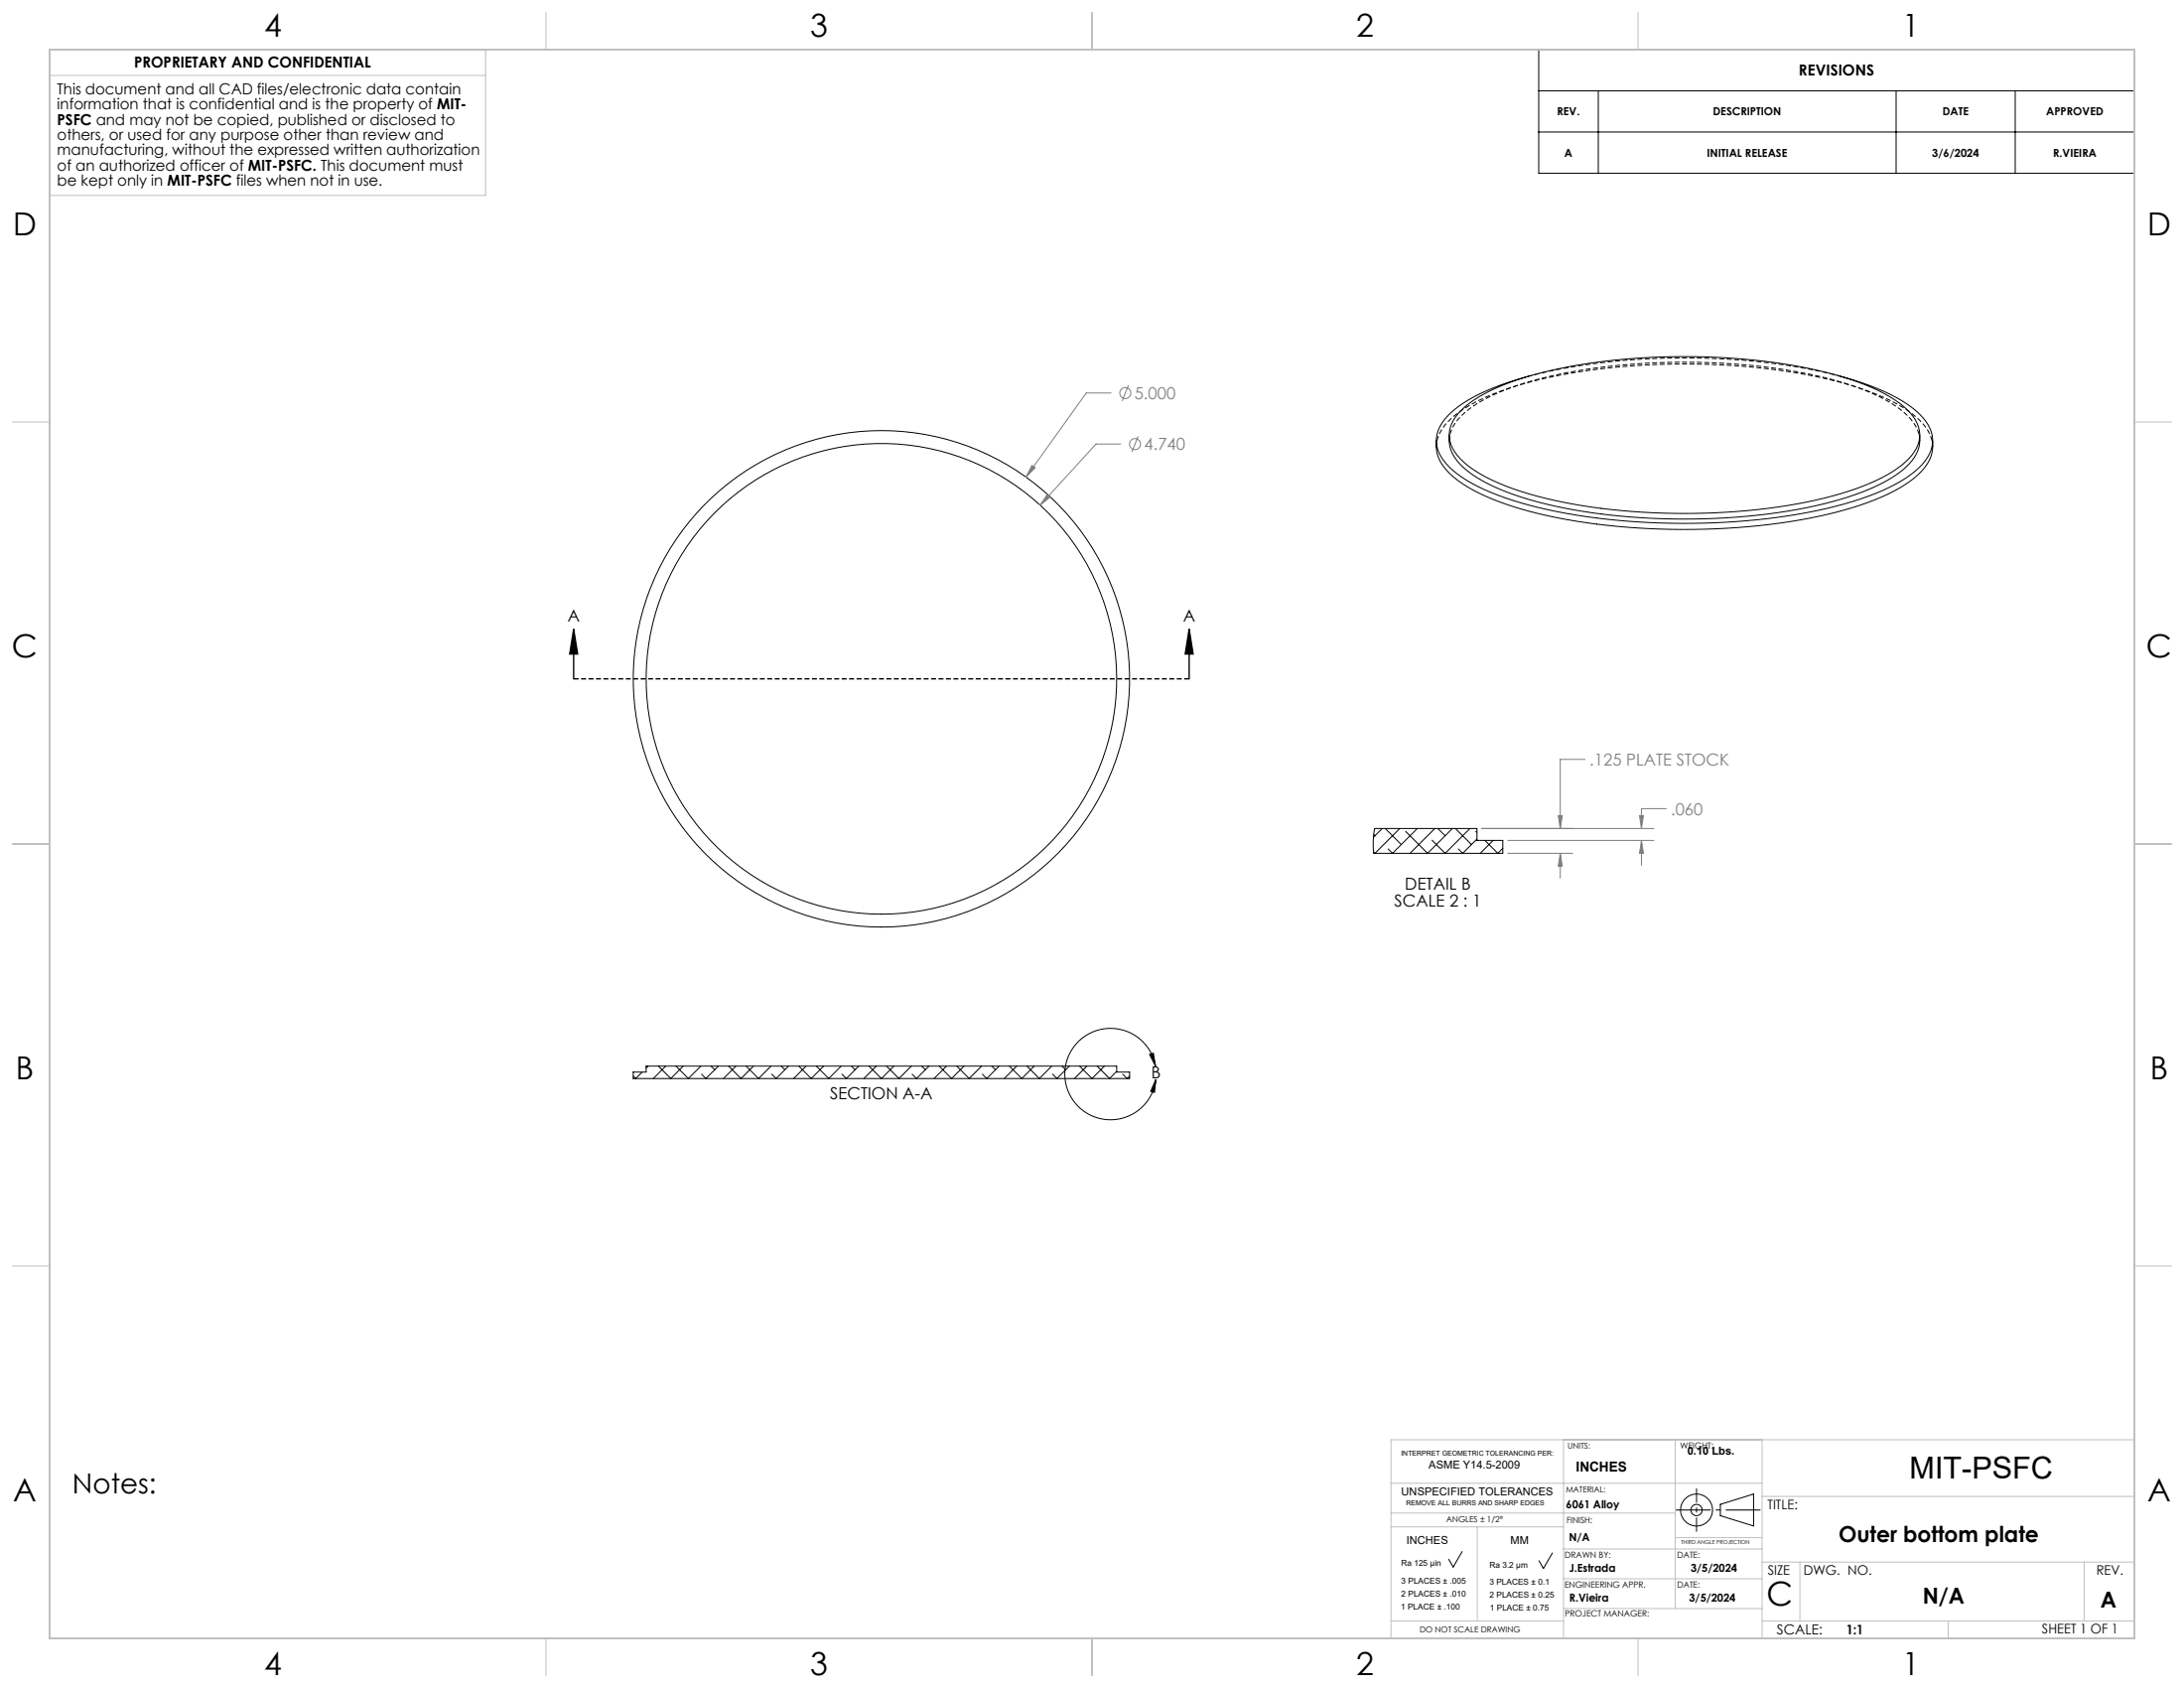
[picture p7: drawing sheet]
<svg xmlns="http://www.w3.org/2000/svg" width="559mm" height="432mm" viewBox="0 0 559 432" stroke-linecap="round" stroke-linejoin="round" font-family="sans-serif">
<g fill="none" stroke="#000" stroke-width=".25">
<path d="M393.7 12.7h152.4v31.6h-152.4zM393.7 23.2h152.4M393.7 33.8h152.4M408.9 23.2v21.1M485.1 23.2v21.1M515.6 23.2v21.1M391.3 96.2a52.6 52.6 0 0 0-19.2 8.6 10.7 10.7 0 0 0-4.6 8.2 10.6 10.6 0 0 0 4.3 7.3 51.2 51.2 0 0 0 19.7 9 172.5 172.5 0 0 0 78.2 .2 53.5 53.5 0 0 0 20.2-8.9 10.7 10.7 0 0 0 4.6-8.2 10.6 10.6 0 0 0-4.3-7.3 51 51 0 0 0-19.5-8.9M367.5 112.7a10.1 10.1 0 0 0 4.3 9.2 51.2 51.2 0 0 0 19.7 9 172.5 172.5 0 0 0 78.2 .1 53.5 53.5 0 0 0 20.2-8.8 10.4 10.4 0 0 0 4.6-9.5M370.8 111.3a9.3 9.3 0 0 0 3.7 8.3 46.7 46.7 0 0 0 18.7 8.7 162.8 162.8 0 0 0 75.6 0 46.6 46.6 0 0 0 18.7-8.7 9.5 9.5 0 0 0 3.7-8.3M374 104.8a39.6 39.6 0 0 1 16.1-8.3 154.2 154.2 0 0 1 53-4.9 112.1 112.1 0 0 1 36 7.6 23.4 23.4 0 0 1 11 8.2 7.7 7.7 0 0 1-1.7 9.9 35 35 0 0 1-13.6 7.8 140 140 0 0 1-46.5 6.2 136.6 136.6 0 0 1-41-6.2 35.1 35.1 0 0 1-13.7-7.8 7.9 7.9 0 0 1-.4-11.6zM351.5 213.5l.3 .3M351.7 211.9h26.2v3.1h6.6v3.3h-33l-.1-3.2z"/>
<path d="M353.7 211.9l-2.3 2.3M354.4 211.9l4.1 4.1M358.1 211.9l-6.3 6.4-.4-.4M362.6 211.9l-6.3 6.4-1.1-1.1M367.1 211.9l-6.3 6.4M367.9 211.9l1.9 1.9M371.6 211.9l-6.3 6.4-5.6-5.6M372.4 211.9l4.1 4.1M376.1 211.9l-6.3 6.4-3.4-3.4M377.6 212.7l.3 .3M377.9 214.6l-3.7 3.7-1.1-1.1M379.9 215l3.3 3.3 1.3-1.3"/>
<path d="M382 215l-3.3 3.3M384.4 215l.1 .1M162 274.2h3.3v-1.5h120.4v1.5h3.3v1.7h-127zM164.3 274.2l-1.6 1.7-.7-.6M165.8 272.7l-.5 .5M168.5 272.7l3.1 3.2 3.2-3.2M170.3 272.7l-3.2 3.2M173 272.7l3.1 3.2 3.2-3.2M181.9 272.7l1 1M183.8 272.7l-3.2 3.2-1.1-1.1M186.4 272.7l3.2 3.2 3.2-3.2M188.3 272.7l-3.2 3.2"/>
<path d="M190.9 272.7l3.2 3.2 3.2-3.2M199.9 272.7l.9 1M201.8 272.7l-3.2 3.2-1.1-1.1M204.4 272.7l3.2 3.2 3.1-3.2M206.2 272.7l-3.1 3.2M208.9 272.7l3.1 3.2 3.2-3.2M217.9 272.7l.9 1M219.7 272.7l-3.2 3.2-1.1-1.1M222.3 272.7l3.2 3.2 3.2-3.2M224.2 272.7l-3.2 3.2M226.8 272.7l3.2 3.2 3.2-3.2M235.8 272.7l.9 1"/>
<path d="M237.7 272.7l-3.2 3.2-1.1-1.1M240.3 272.7l3.2 3.2 3.2-3.2M242.2 272.7l-3.2 3.2M244.8 272.7l3.2 3.2 3.1-3.2M253.8 272.7l.9 1M255.6 272.7l-3.1 3.2-1.2-1.1M258.3 272.7l3.1 3.2 3.2-3.2M260.1 272.7l-3.1 3.2M262.8 272.7l3.1 3.2 3.2-3.2M271.7 272.7l1 1M273.6 272.7l-3.2 3.2-1.1-1.1M276.2 272.7l3.2 3.2 3.2-3.2"/>
<path d="M278.1 272.7l-3.2 3.2M280.7 272.7l3.2 3.2 1.8-1.8M287.3 274.8l1.1 1.1 .6-.6M294.1 269.7l1-.3 .5 3.3zM295.6 272.7a11.7 11.7 0 0 0-18.1-7.6 11.7 11.7 0 0 0 .6 19.7 11.7 11.7 0 0 0 17.6-8.7M295.7 276.1l-.3 3.3-1-.2zM374.1 396.9l-2.3 4-1.1-2M397.2 397.3l-2.3 3.9-1.1-2M440.2 384.8l8.5-2.6v8.2l-8.5-2.7z"/>
<circle cx="225.5" cy="173.7" r="60.2"/>
<circle cx="225.5" cy="173.7" r="63.5"/>
<circle cx="434.1" cy="386.3" r="4.1"/>
<circle cx="434.1" cy="386.3" r="1.44"/>
</g>
<path d="M470.7 96.2a173.7 173.7 0 0 0-69-2.3l-10.4 2.3" fill="none" stroke="#000" stroke-width=".25" stroke-dasharray="1.3 .6" stroke-dashoffset=".5" stroke-linecap="butt"/>
<path d="M494.5 114.3a10 10 0 0 0-4.3-7.7 51.2 51.2 0 0 0-19.7-8.9 172.5 172.5 0 0 0-78.3-.2 53.5 53.5 0 0 0-20.1 8.9 10.8 10.8 0 0 0-4.6 7.9" fill="none" stroke="#000" stroke-width=".25" stroke-dasharray="1.3 .6" stroke-dashoffset=".4" stroke-linecap="butt"/>
<path d="M491.2 112.7a9.5 9.5 0 0 0-4.1-7.3 50 50 0 0 0-19.4-8.6 163.9 163.9 0 0 0-73.4 0 49.9 49.9 0 0 0-19.4 8.6 10 10 0 0 0-4.1 7.3" fill="none" stroke="#000" stroke-width=".25" stroke-dasharray="1.3 .6" stroke-dashoffset=".3" stroke-linecap="butt"/>
<g fill="none" stroke="#808080" stroke-width=".25">
<path d="M288.7 98.5l-1.6 4.1M264 119.1l.9 .6-2.4 2.3zM284.3 100.5h-6.4l-15.4 21.5M286.8 113.6h-6.4l-14.3 15.6M291.2 111.6l-1.6 4M268 126.4l.7 .7-2.6 2.1zM405.6 194.3h-6.4v17.6M379.2 211.9h44M385.8 218.3h16.6M385.8 215h37.4M398.7 208.6h1l-.5 3.3zM399.2 218.3l.5 3.3h-1z"/>
<path d="M399.2 218.3v6.3M419.5 208.6h1l-.5 3.3zM420 215l.5 3.3h-1zM420 215v6.3M426.3 206.9h-6.3v5"/>
<circle cx="287.9" cy="100.5" r="1.41"/>
<circle cx="290.4" cy="113.6" r="1.41"/>
</g>
<path d="M146.8 161l1 6.3h-2zM146.8 161v12.7M304.3 161l1 6.3h-2.1zM304.3 161v12.7" fill="none" stroke="#000" stroke-width=".35"/>
<path d="M304.3 173.7h-157.5" fill="none" stroke="#000" stroke-width=".35" stroke-dasharray="1.3 .6" stroke-linecap="butt"/>
<path d="M428.8 386.3h21.7" fill="none" stroke="#000" stroke-width=".25" stroke-dasharray="15.2 1.3 1.3 1.3" stroke-dashoffset="6.3" stroke-linecap="butt"/>
<path d="M434.1 380.7v11.1" fill="none" stroke="#000" stroke-width=".25" stroke-dasharray="15.2 1.3 1.3 1.3" stroke-dashoffset="11.6" stroke-linecap="butt"/>
<g fill="none" stroke="#c0c0c0" stroke-width=".25">
<path d="M12.8 19.3h111.4M12.8 12.9h111.4v37.1h-111.4zM139.7 3.2v9.5M279.4 3.2v9.5M419.1 3.2v9.5M3.2 107.9h9.5M546.1 107.9h9.5M3.2 215.9h9.5M546.1 215.9h9.5M3.2 323.8h9.5M546.1 323.8h9.5M355.9 379.4h94.9"/>
<path d="M400 368.3v50.8M428.6 368.3v43.2M450.8 368.3v50.8M546.1 368.3h-190.2v50.8M355.9 390.6h44.1M355.9 387h72.7M378 390.6v24.1M400 396.2h50.8M428.6 393.3h22.2M450.8 399.6h95.3M450.8 382.8h95.3M460.5 399.6v15.1"/>
<path d="M533.3 399.6v15.1M139.7 419.1v9.5M279.4 419.1v9.5M355.9 414.7h44.1M400 403.9h50.8M400 411.5h50.8M419.1 419.1v9.5M450.8 414.7h95.3M498.5 414.7v4.4"/>
</g>
<path d="M12.7 12.7h533.4v406.4h-533.4z" fill="none" stroke="#c0c0c0" stroke-width=".5"/>
<g fill="#000">
<path d="M304.3 161l1 6.3h-2.1zM146.8 161l1 6.3h-2z"/>
<path d="M294.1 269.7l1-.3 .5 3.3zM295.7 276.1l-.3 3.3-1-.2z"/>
</g>
<path d="M264 119.1l-1.5 2.9 2.4-2.3zM268 126.4l-1.9 2.8 2.6-2.1zM398.7 208.6h1l-.5 3.3zM399.2 218.3l.5 3.3h-1zM419.5 208.6h1l-.5 3.3zM420 215l.5 3.3h-1z" fill="#808080"/>
<text font-size="8.5" x="452" y="410.7">C</text>
<g font-size="8.1">
<text x="67.6" y="9.3">4</text>
<text x="207.3" y="9.3">3</text>
<text x="347" y="9.3">2</text>
<text x="486.7" y="9.3">1</text>
<text x="3.3" y="60.1">D</text>
<text x="549.4" y="60.1">D</text>
<text x="3" y="168">C</text>
<text x="549.1" y="168">C</text>
<text x="4" y="276">B</text>
<text x="550.1" y="276">B</text>
<text x="3.3" y="383.9">A</text>
<text x="549.4" y="383.9">A</text>
<text x="67.6" y="428.4">4</text>
<text x="207.3" y="428.4">3</text>
<text x="347" y="428.4">2</text>
<text x="486.7" y="428.4">1</text>
</g>
<text font-size="7.8" x="488.6" y="378.1">MIT-PSFC</text>
<text font-size="7.1" fill="#010000" x="18.5" y="382.1">Notes:</text>
<g font-size="5.6">
<text x="470.4" y="394.3">Outer bottom plate</text>
<text x="491.9" y="410.2">N/A</text>
<text x="537.4" y="411.3">A</text>
</g>
<g font-size="4.2" fill="#808080">
<text x="290.3" y="102.1">5.000</text>
<text x="292.7" y="115.2">4.740</text>
<text x="406.7" y="195.9">.125 PLATE STOCK</text>
<text x="427.5" y="208.5">.060</text>
</g>
<g font-size="4.2">
<text x="145.2" y="159.1">A</text>
<text x="302.7" y="159.1">A</text>
<text x="359.5" y="227.7">DETAIL B</text>
<text x="356.8" y="231.9">SCALE 2 : 1</text>
<text x="294.6" y="276">B</text>
<text x="212.4" y="281.1">SECTION A-A</text>
</g>
<g font-size="3.9">
<text x="34.3" y="17.3">PROPRIETARY AND CONFIDENTIAL</text>
<text x="460.2" y="19.4">REVISIONS</text>
<text x="14.6" y="24.2">This document and all CAD files/electronic data contain</text>
<text x="14.6" y="28.1">information that is confidential and is the property of MIT-</text>
<text x="14.6" y="31.9">PSFC and may not be copied, published or disclosed to</text>
<text x="14.6" y="35.8">others, or used for any purpose other than review and</text>
<text x="14.6" y="39.7">manufacturing, without the expressed written authorization</text>
<text x="14.6" y="43.6">of an authorized officer of MIT-PSFC. This document must</text>
<text x="14.6" y="47.5">be kept only in MIT-PSFC files when not in use.</text>
</g>
<g font-size="3.5">
<text x="403.2" y="376.3">INCHES</text>
<text x="454.6" y="418.1">SCALE:</text>
</g>
<g font-size="3.4">
<text x="452.3" y="386.1">TITLE:</text>
<text x="452.3" y="402.9">SIZE</text>
<text x="461.4" y="402.9">DWG. NO.</text>
<text x="536.4" y="402.9">REV.</text>
<text x="472.4" y="418.1">1:1</text>
<text x="522.5" y="417.8">SHEET 1 OF 1</text>
</g>
<g font-size="2.8">
<text x="398.4" y="29.6">REV.</text>
<text x="438.3" y="29.6">DESCRIPTION</text>
<text x="497" y="29.6">DATE</text>
<text x="523.5" y="29.6">APPROVED</text>
<text x="400.3" y="40.1">A</text>
<text x="436.7" y="40.1">INITIAL RELEASE</text>
<text x="494.3" y="40.1">3/6/2024</text>
<text x="525.3" y="40.1">R.VIEIRA</text>
<text x="365.6" y="375.7">ASME Y14.5-2009</text>
<text x="431.8" y="372">0.10 Lbs.</text>
<text x="358.6" y="382.5">UNSPECIFIED TOLERANCES</text>
<text x="400.7" y="385.8">6061 Alloy</text>
<text x="359.9" y="395">INCHES</text>
<text x="386.4" y="395">MM</text>
<text x="401.4" y="394.3">N/A</text>
<text x="401.5" y="402.2">J.Estrada</text>
<text x="432.6" y="402.2">3/5/2024</text>
<text x="401.5" y="409.7">R.Vieira</text>
<text x="432.2" y="409.7">3/5/2024</text>
</g>
<g font-size="2.2">
<text x="429.9" y="370.7">WEIGHT:</text>
<text x="400.8" y="389.7">FINISH:</text>
<text x="400.3" y="398.4">DRAWN BY:</text>
<text x="429.1" y="398.4">DATE:</text>
<text x="400.3" y="406.1">ENGINEERING APPR.</text>
<text x="429.1" y="406.1">DATE:</text>
<text x="400.4" y="413.6">PROJECT MANAGER:</text>
</g>
<g font-size="2.1">
<text x="401.1" y="370.7">UNITS:</text>
<text x="400.7" y="381.8">MATERIAL:</text>
<text x="370" y="389.3">ANGLES ± 1/2°</text>
<text x="358.5" y="400.6">Ra 125 µin</text>
<text x="381.1" y="401">Ra 3.2 µm</text>
<text x="358.5" y="405.1">3 PLACES ± .005</text>
<text x="381.1" y="405.3">3 PLACES ± 0.1</text>
<text x="358.4" y="411.7">1 PLACE ± .100</text>
<text x="358.5" y="408.4">2 PLACES ± .010</text>
<text x="381.1" y="408.6">2 PLACES ± 0.25</text>
<text x="381.2" y="411.9">1 PLACE ± 0.75</text>
<text x="363.3" y="417.6">DO NOT SCALE DRAWING</text>
</g>
<g font-size="1.8">
<text x="358.5" y="372.4">INTERPRET GEOMETRIC TOLERANCING PER:</text>
<text x="359.8" y="385.1">REMOVE ALL BURRS AND SHARP EDGES</text>
</g>
<text font-size="1.4" x="430.1" y="395">THIRD ANGLE PROJECTION</text>
</svg>
